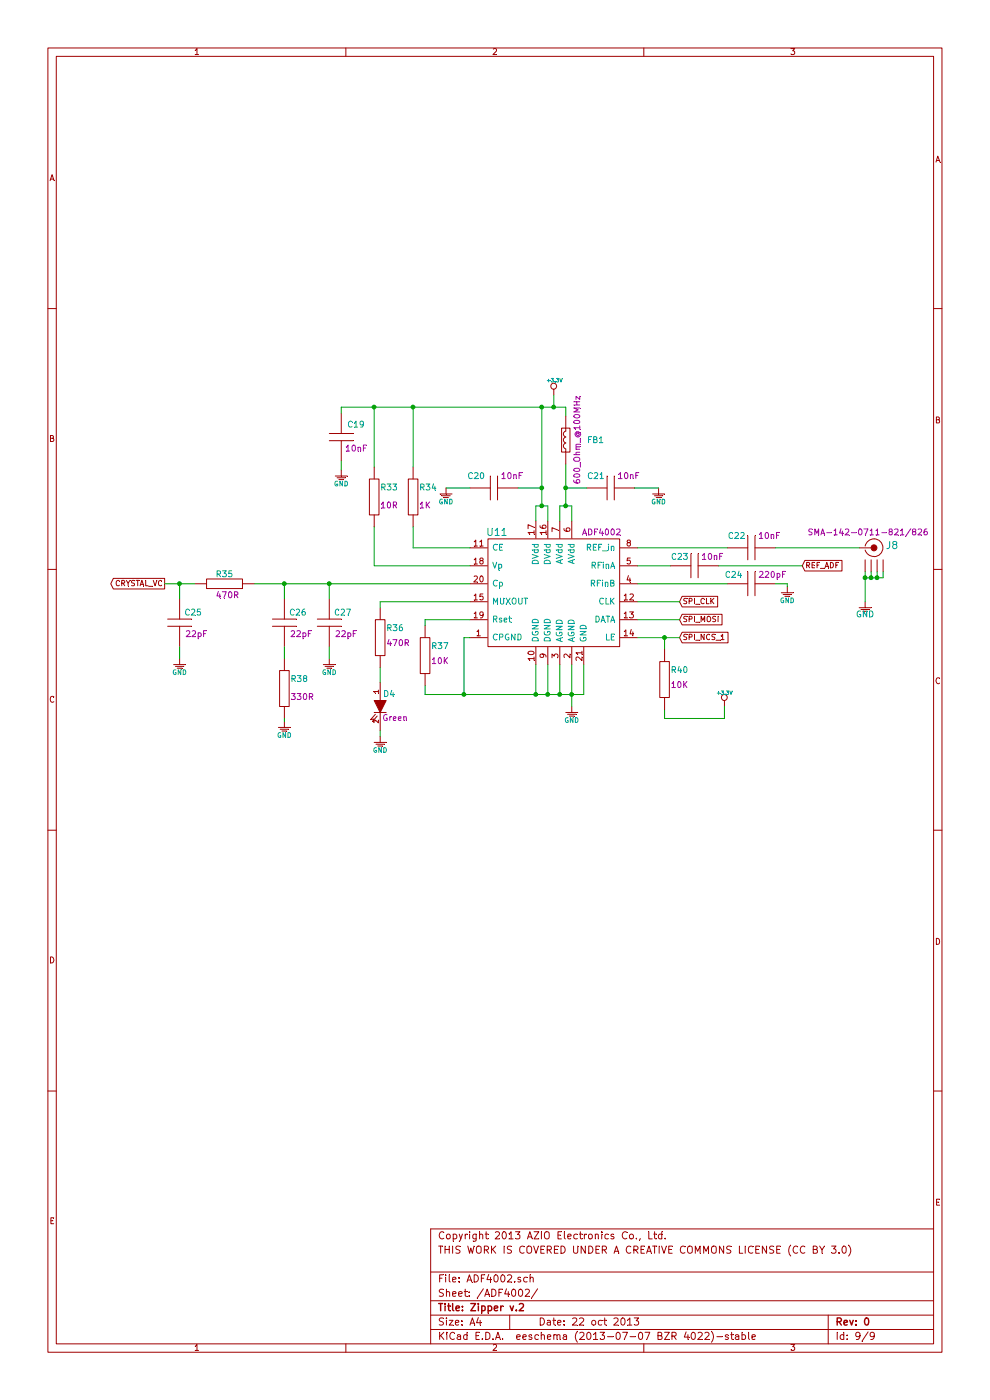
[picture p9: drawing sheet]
EESchema Schematic File Version 2
LIBS:Zipper-cache
LIBS:Zipper-cache
EELAYER 27 0
EELAYER END
$Descr A4 8268 11693 portrait
encoding utf-8
Sheet 9 9
Title "Zipper v.2"
Date "22 oct 2013"
Rev "0"
Comp ""
Comment1 "THIS WORK IS COVERED UNDER A CREATIVE COMMONS LICENSE (CC BY 3.0)"
Comment2 "Copyright 2013 AZIO Electronics Co., Ltd."
Comment3 ""
Comment4 ""
$EndDescr
$Comp
L GND #0128
U 1 1
P 7225 5075
F 0 "#0128" H 7275 5125 60  0001 C CNN
F 1 "GND" H 7225 5015 50  0000 C CNN
F 2 "" H 7225 5075 60  0001 C CNN
F 3 "" H 7225 5075 60  0001 C CNN
	1    7225 5075
	1    0    0    -1  
$EndComp
$Comp
L GND #PWR0129
U 1 1
P 4775 5950
F 0 "#PWR0129" H 4775 6050 40  0001 C CNN
F 1 "GND" H 4775 5880 40  0000 C CNN
F 2 "" H 4775 5950 60  0000 C CNN
F 3 "" H 4775 5950 60  0000 C CNN
	1    4775 5950
	1    0    0    -1  
$EndComp
Text GLabel 6700 4725 2    45   Input ~ 0
REF_ADF
$Comp
L GND #PWR0130
U 1 1
P 6575 4950
F 0 "#PWR0130" H 6575 5050 40  0001 C CNN
F 1 "GND" H 6575 4880 40  0000 C CNN
F 2 "" H 6575 4950 60  0000 C CNN
F 3 "" H 6575 4950 60  0000 C CNN
	1    6575 4950
	1    0    0    -1  
$EndComp
Text GLabel 5675 5025 2    45   Input ~ 0
SPI_CLK
Text GLabel 5675 5175 2    45   Input ~ 0
SPI_MOSI
Text GLabel 5675 5325 2    45   Input ~ 0
SPI_NCS_1
$Comp
L GND #PWR0131
U 1 1
P 5500 4125
F 0 "#PWR0131" H 5500 4225 40  0001 C CNN
F 1 "GND" H 5500 4055 40  0000 C CNN
F 2 "" H 5500 4125 60  0000 C CNN
F 3 "" H 5500 4125 60  0000 C CNN
	1    5500 4125
	1    0    0    -1  
$EndComp
$Comp
L GND #PWR0132
U 1 1
P 3725 4125
F 0 "#PWR0132" H 3725 4225 40  0001 C CNN
F 1 "GND" H 3725 4055 40  0000 C CNN
F 2 "" H 3725 4125 60  0000 C CNN
F 3 "" H 3725 4125 60  0000 C CNN
	1    3725 4125
	-1   0    0    -1  
$EndComp
$Comp
L +3.3V #PWR0133
U 1 1
P 4625 3300
F 0 "#PWR0133" H 4625 3440 20  0001 C CNN
F 1 "+3.3V" H 4630 3420 30  0000 C CNN
F 2 "" H 4625 3300 60  0000 C CNN
F 3 "" H 4625 3300 60  0000 C CNN
	1    4625 3300
	1    0    0    -1  
$EndComp
$Comp
L GND #PWR0134
U 1 1
P 2850 3975
F 0 "#PWR0134" H 2850 4075 40  0001 C CNN
F 1 "GND" H 2850 3905 40  0000 C CNN
F 2 "" H 2850 3975 60  0000 C CNN
F 3 "" H 2850 3975 60  0000 C CNN
	1    2850 3975
	1    0    0    -1  
$EndComp
$Comp
L GND #PWR0135
U 1 1
P 3175 6200
F 0 "#PWR0135" H 3175 6300 40  0001 C CNN
F 1 "GND" H 3175 6130 40  0000 C CNN
F 2 "" H 3175 6200 60  0000 C CNN
F 3 "" H 3175 6200 60  0000 C CNN
	1    3175 6200
	1    0    0    -1  
$EndComp
$Comp
L GND #PWR0136
U 1 1
P 2750 5550
F 0 "#PWR0136" H 2750 5650 40  0001 C CNN
F 1 "GND" H 2750 5480 40  0000 C CNN
F 2 "" H 2750 5550 60  0000 C CNN
F 3 "" H 2750 5550 60  0000 C CNN
	1    2750 5550
	1    0    0    -1  
$EndComp
$Comp
L GND #PWR0137
U 1 1
P 2375 6075
F 0 "#PWR0137" H 2375 6175 40  0001 C CNN
F 1 "GND" H 2375 6005 40  0000 C CNN
F 2 "" H 2375 6075 60  0000 C CNN
F 3 "" H 2375 6075 60  0000 C CNN
	1    2375 6075
	1    0    0    -1  
$EndComp
$Comp
L GND #PWR0138
U 1 1
P 1500 5550
F 0 "#PWR0138" H 1500 5650 40  0001 C CNN
F 1 "GND" H 1500 5480 40  0000 C CNN
F 2 "" H 1500 5550 60  0000 C CNN
F 3 "" H 1500 5550 60  0000 C CNN
	1    1500 5550
	1    0    0    -1  
$EndComp
$Comp
L 22PF_0402 C25
U 1 1
P 1500 5200
F 0 "C25" H 1540 5280 50  0000 L CNN
F 1 "22PF_0402" H 1700 5250 50  0001 L CNN
F 2 "C_SM0402" H 1450 5200 60  0001 C CNN
F 3 "" H 1500 5200 60  0000 C CNN
F 4 "CAP, CER, 22PF, 50V, 5%, NP0, 0402," H 2050 5800 60  0001 C CNN "Description"
F 5 "C1005C0G1H220J050BA" H 1950 5700 60  0001 C CNN "Manufacturer Part Number"
F 6 "TDK Corporation" H 1850 5600 60  0001 C CNN "Manufacturer"
F 7 "DigiKey" H 1650 5400 60  0001 C CNN "Vendor"
F 8 "445-1239-1-ND" H 1750 5500 60  0001 C CNN "Vendor Part Number"
F 9 "22pF" H 1640 5100 50  0000 C CNN "Component Value"
	1    1500 5200
	1    0    0    -1  
$EndComp
Text GLabel 1375 4875 0    45   Output ~ 0
CRYSTAL_VC
$Comp
L +3.3V #PWR0139
U 1 1
P 6050 5900
F 0 "#PWR0139" H 6050 6040 20  0001 C CNN
F 1 "+3.3V" H 6050 6010 30  0000 C CNN
F 2 "" H 6050 5900 60  0000 C CNN
F 3 "" H 6050 5900 60  0000 C CNN
	1    6050 5900
	1    0    0    -1  
$EndComp
$Comp
L 22PF_0402 C26
U 1 1
P 2375 5200
F 0 "C26" H 2415 5280 50  0000 L CNN
F 1 "22PF_0402" H 2575 5250 50  0001 L CNN
F 2 "C_SM0402" H 2325 5200 60  0001 C CNN
F 3 "" H 2375 5200 60  0000 C CNN
F 4 "CAP, CER, 22PF, 50V, 5%, NP0, 0402," H 2925 5800 60  0001 C CNN "Description"
F 5 "C1005C0G1H220J050BA" H 2825 5700 60  0001 C CNN "Manufacturer Part Number"
F 6 "TDK Corporation" H 2725 5600 60  0001 C CNN "Manufacturer"
F 7 "DigiKey" H 2525 5400 60  0001 C CNN "Vendor"
F 8 "445-1239-1-ND" H 2625 5500 60  0001 C CNN "Vendor Part Number"
F 9 "22pF" H 2515 5100 50  0000 C CNN "Component Value"
	1    2375 5200
	1    0    0    -1  
$EndComp
$Comp
L 22PF_0402 C27
U 1 1
P 2750 5200
F 0 "C27" H 2790 5280 50  0000 L CNN
F 1 "22PF_0402" H 2950 5250 50  0001 L CNN
F 2 "C_SM0402" H 2700 5200 60  0001 C CNN
F 3 "" H 2750 5200 60  0000 C CNN
F 4 "CAP, CER, 22PF, 50V, 5%, NP0, 0402," H 3300 5800 60  0001 C CNN "Description"
F 5 "C1005C0G1H220J050BA" H 3200 5700 60  0001 C CNN "Manufacturer Part Number"
F 6 "TDK Corporation" H 3100 5600 60  0001 C CNN "Manufacturer"
F 7 "DigiKey" H 2900 5400 60  0001 C CNN "Vendor"
F 8 "445-1239-1-ND" H 3000 5500 60  0001 C CNN "Vendor Part Number"
F 9 "22pF" H 2890 5100 50  0000 C CNN "Component Value"
	1    2750 5200
	1    0    0    -1  
$EndComp
$Comp
L 10NF_0402 C19
U 1 1
P 2850 3650
F 0 "C19" H 2900 3750 50  0000 L CNN
F 1 "10NF_0402" H 3050 3700 50  0001 L CNN
F 2 "C_SM0402" H 2800 3650 60  0001 C CNN
F 3 "" H 2850 3650 60  0000 C CNN
F 4 "CAP, CER, 10000PF, 16V, 10%, X7R, 0402," H 3400 4250 60  0001 C CNN "Description"
F 5 "CC0402KRX7R7BB103" H 3300 4150 60  0001 C CNN "Manufacturer Part Number"
F 6 "Yageo" H 3200 4050 60  0001 C CNN "Manufacturer"
F 7 "DigiKey" H 3000 3850 60  0001 C CNN "Vendor"
F 8 "311-1042-1-ND" H 3100 3950 60  0001 C CNN "Vendor Part Number"
F 9 "10nF" H 2975 3550 50  0000 C CNN "Component Value"
	1    2850 3650
	1    0    0    -1  
$EndComp
$Comp
L 10NF_0402 C20
U 1 1
P 4125 4075
F 0 "C20" V 4225 4150 50  0000 L CNN
F 1 "10NF_0402" H 4325 4125 50  0001 L CNN
F 2 "C_SM0402" H 4075 4075 60  0001 C CNN
F 3 "" H 4125 4075 60  0000 C CNN
F 4 "CAP, CER, 10000PF, 16V, 10%, X7R, 0402," H 4675 4675 60  0001 C CNN "Description"
F 5 "CC0402KRX7R7BB103" H 4575 4575 60  0001 C CNN "Manufacturer Part Number"
F 6 "Yageo" H 4475 4475 60  0001 C CNN "Manufacturer"
F 7 "DigiKey" H 4275 4275 60  0001 C CNN "Vendor"
F 8 "311-1042-1-ND" H 4375 4375 60  0001 C CNN "Vendor Part Number"
F 9 "10nF" V 4225 3925 50  0000 C CNN "Component Value"
	1    4125 4075
	0    -1   -1   0   
$EndComp
$Comp
L 10NF_0402 C21
U 1 1
P 5100 4075
F 0 "C21" V 5200 4125 50  0000 L CNN
F 1 "10NF_0402" H 5300 4125 50  0001 L CNN
F 2 "C_SM0402" H 5050 4075 60  0001 C CNN
F 3 "" H 5100 4075 60  0000 C CNN
F 4 "CAP, CER, 10000PF, 16V, 10%, X7R, 0402," H 5650 4675 60  0001 C CNN "Description"
F 5 "CC0402KRX7R7BB103" H 5550 4575 60  0001 C CNN "Manufacturer Part Number"
F 6 "Yageo" H 5450 4475 60  0001 C CNN "Manufacturer"
F 7 "DigiKey" H 5250 4275 60  0001 C CNN "Vendor"
F 8 "311-1042-1-ND" H 5350 4375 60  0001 C CNN "Vendor Part Number"
F 9 "10nF" V 5200 3925 50  0000 C CNN "Component Value"
	1    5100 4075
	0    -1   -1   0   
$EndComp
$Comp
L 10NF_0402 C22
U 1 1
P 6275 4575
F 0 "C22" V 6375 4625 50  0000 L CNN
F 1 "10NF_0402" H 6475 4625 50  0001 L CNN
F 2 "C_SM0402" H 6225 4575 60  0001 C CNN
F 3 "" H 6275 4575 60  0000 C CNN
F 4 "CAP, CER, 10000PF, 16V, 10%, X7R, 0402," H 6825 5175 60  0001 C CNN "Description"
F 5 "CC0402KRX7R7BB103" H 6725 5075 60  0001 C CNN "Manufacturer Part Number"
F 6 "Yageo" H 6625 4975 60  0001 C CNN "Manufacturer"
F 7 "DigiKey" H 6425 4775 60  0001 C CNN "Vendor"
F 8 "311-1042-1-ND" H 6525 4875 60  0001 C CNN "Vendor Part Number"
F 9 "10nF" V 6375 4425 50  0000 C CNN "Component Value"
	1    6275 4575
	0    -1   -1   0   
$EndComp
$Comp
L 10NF_0402 C23
U 1 1
P 5800 4725
F 0 "C23" V 5875 4775 50  0000 L CNN
F 1 "10NF_0402" H 6000 4775 50  0001 L CNN
F 2 "C_SM0402" H 5750 4725 60  0001 C CNN
F 3 "" H 5800 4725 60  0000 C CNN
F 4 "CAP, CER, 10000PF, 16V, 10%, X7R, 0402," H 6350 5325 60  0001 C CNN "Description"
F 5 "CC0402KRX7R7BB103" H 6250 5225 60  0001 C CNN "Manufacturer Part Number"
F 6 "Yageo" H 6150 5125 60  0001 C CNN "Manufacturer"
F 7 "DigiKey" H 5950 4925 60  0001 C CNN "Vendor"
F 8 "311-1042-1-ND" H 6050 5025 60  0001 C CNN "Vendor Part Number"
F 9 "10nF" V 5875 4575 50  0000 C CNN "Component Value"
	1    5800 4725
	0    -1   -1   0   
$EndComp
$Comp
L 220PF_0402 C24
U 1 1
P 6275 4875
F 0 "C24" V 6350 4950 50  0000 L CNN
F 1 "220PF_0402" H 6475 4925 50  0001 L CNN
F 2 "C_SM0402" H 6225 4875 60  0001 C CNN
F 3 "" H 6275 4875 60  0000 C CNN
F 4 "CAP, CER, 220PF, 50V, 5%, NP0, 0402," H 6825 5475 60  0001 C CNN "Description"
F 5 "C1005C0G1H221J050BA" H 6725 5375 60  0001 C CNN "Manufacturer Part Number"
F 6 "TDK Corporation" H 6625 5275 60  0001 C CNN "Manufacturer"
F 7 "DigiKey" H 6425 5075 60  0001 C CNN "Vendor"
F 8 "445-1251-1-ND" H 6525 5175 60  0001 C CNN "Vendor Part Number"
F 9 "220pF" V 6350 4700 50  0000 C CNN "Component Value"
	1    6275 4875
	0    -1   -1   0   
$EndComp
$Comp
L LED D4
U 1 1
P 3175 5900
F 0 "D4" V 3075 5975 50  0000 C CNN
F 1 "LED" H 3175 5800 50  0001 C CNN
F 2 "LD_0603" H 3175 5900 60  0001 C CNN
F 3 "" H 3175 5900 60  0000 C CNN
F 4 "LED, 570NM, GREEN, DIFF, 0603, SMD," H 3275 6100 60  0001 C CNN "Description"
F 5 "HSMG-C190" H 3375 6200 60  0001 C CNN "Manufacturer Part Number"
F 6 "Avago Technologies US Inc." H 3475 6300 60  0001 C CNN "Manufacturer"
F 7 "DigiKey" H 3575 6400 60  0001 C CNN "Vendor"
F 8 "516-1425-1-ND" H 3675 6500 60  0001 C CNN "Vendor Part Number"
F 9 "Green" V 3275 6025 50  0000 C CNN "Component Value"
	1    3175 5900
	0    1    1    0   
$EndComp
$Comp
L SMA J8
U 1 1
P 7325 4875
F 0 "J8" H 7450 5190 60  0000 C CNN
F 1 "SMA" H 7515 5115 60  0001 C CNN
F 2 "SMA_vert" H 7325 4875 60  0001 C CNN
F 3 "" H 7325 4875 60  0000 C CNN
F 4 "CONN, SMA, JACK, STR, 50 OHM, PCB," H 7550 5290 60  0001 C CNN "Description"
F 5 "5-1814832-1" H 7650 5390 60  0001 C CNN "Manufacturer Part Number"
F 6 "TE Connectivity" H 7750 5490 60  0001 C CNN "Manufacturer"
F 7 "DigiKey" H 7850 5590 60  0001 C CNN "Vendor"
F 8 "A97594-ND" H 7950 5690 60  0001 C CNN "Vendor Part Number"
F 9 "SMA-142-0711-821/826" H 7250 5300 50  0000 C CNN "Component Value"
	1    7325 4875
	1    0    0    -1  
$EndComp
$Comp
L ADF4002 U11
U 1 1
P 4625 4950
F 0 "U11" H 4150 5450 60  0000 C CNN
F 1 "ADF4002" H 5025 5450 60  0001 C CNN
F 2 "QFN20" H 4625 4950 60  0001 C CNN
F 3 "~" H 4625 4950 60  0000 C CNN
F 4 "IC, PLL FREQUENCY SYNTH, 20-LFCSP," H 4250 5550 60  0001 C CNN "Description"
F 5 "ADF4002BCPZ" H 4350 5650 60  0001 C CNN "Manufacturer Part Number"
F 6 "Analog Devices Inc" H 4450 5750 60  0001 C CNN "Manufacturer"
F 7 "Digi-Key" H 4550 5850 60  0001 C CNN "Vendor"
F 8 "ADF4002BCPZ-ND" H 4650 5950 60  0001 C CNN "Vendor Part Number"
F 9 "ADF4002" H 5025 5450 50  0000 C CNN "Component Value"
	1    4625 4950
	1    0    0    -1  
$EndComp
$Comp
L 10R_0402 R33
U 1 1
P 3125 4150
F 0 "R33" H 3250 4225 50  0000 C CNN
F 1 "10R_0402" V 2950 4125 50  0001 C CNN
F 2 "R_SM0402" V 2875 4150 60  0001 C CNN
F 3 "" H 3125 4150 60  0000 C CNN
F 4 "RES, 10 OHM, 1/16W, 5%, 0402, SMD," V 3705 4650 60  0001 C CNN "Description"
F 5 "RC0402JR-0710RL" V 3605 4550 60  0001 C CNN "Manufacturer Part Number"
F 6 "Yageo" V 3505 4450 60  0001 C CNN "Manufacturer"
F 7 "Digi-Key" V 3305 4250 60  0001 C CNN "Vendor"
F 8 "RC0402JR-0710RL" V 3405 4350 60  0001 C CNN "Vendor Part Number"
F 9 "10R" H 3250 4075 50  0000 C CNN "Component Value"
	1    3125 4150
	1    0    0    -1  
$EndComp
$Comp
L 330R_0402 R38
U 1 1
P 2375 5750
F 0 "R38" H 2500 5825 50  0000 C CNN
F 1 "330R_0402" V 2200 5725 50  0001 C CNN
F 2 "R_SM0402" V 2075 5725 60  0001 C CNN
F 3 "" H 2375 5750 60  0000 C CNN
F 4 "RES, 330 OHM, 1/16W, 5%, 0402, SMD," V 2955 6250 60  0001 C CNN "Description"
F 5 "RC0402JR-07330RL" V 2855 6150 60  0001 C CNN "Manufacturer Part Number"
F 6 "Yageo" V 2755 6050 60  0001 C CNN "Manufacturer"
F 7 "Digi-Key" V 2555 5850 60  0001 C CNN "Vendor"
F 8 "311-330JRCT-ND" V 2655 5950 60  0001 C CNN "Vendor Part Number"
F 9 "330R" H 2525 5675 50  0000 C CNN "Component Value"
	1    2375 5750
	1    0    0    -1  
$EndComp
$Comp
L 470R_0402 R35
U 1 1
P 1875 4875
F 0 "R35" V 1800 4875 50  0000 C CNN
F 1 "470R_0402" V 1700 4850 50  0001 C CNN
F 2 "R_SM0402" V 1625 4850 60  0001 C CNN
F 3 "" H 1875 4875 60  0000 C CNN
F 4 "RES, 470 OHM, 1/16W, .5%, 0402 SMD," V 2455 5375 60  0001 C CNN "Description"
F 5 "ERA-2AED471X" V 2355 5275 60  0001 C CNN "Manufacturer Part Number"
F 6 "Panasonic Electronic Components" V 2255 5175 60  0001 C CNN "Manufacturer"
F 7 "Digi-Key" V 2055 4975 60  0001 C CNN "Vendor"
F 8 "P470DECT-ND" V 2155 5075 60  0001 C CNN "Vendor Part Number"
F 9 "470R" V 1975 4900 50  0000 C CNN "Component Value"
	1    1875 4875
	0    1    1    0   
$EndComp
$Comp
L 470R_0402 R36
U 1 1
P 3175 5325
F 0 "R36" H 3300 5400 50  0000 C CNN
F 1 "470R_0402" V 3000 5300 50  0001 C CNN
F 2 "R_SM0402" V 2925 5300 60  0001 C CNN
F 3 "" H 3175 5325 60  0000 C CNN
F 4 "RES, 470 OHM, 1/16W, .5%, 0402 SMD," V 3755 5825 60  0001 C CNN "Description"
F 5 "ERA-2AED471X" V 3655 5725 60  0001 C CNN "Manufacturer Part Number"
F 6 "Panasonic Electronic Components" V 3555 5625 60  0001 C CNN "Manufacturer"
F 7 "Digi-Key" V 3355 5425 60  0001 C CNN "Vendor"
F 8 "P470DECT-ND" V 3455 5525 60  0001 C CNN "Vendor Part Number"
F 9 "470R" H 3325 5275 50  0000 C CNN "Component Value"
	1    3175 5325
	1    0    0    -1  
$EndComp
$Comp
L 1K_0402 R34
U 1 1
P 3450 4150
F 0 "R34" H 3575 4225 50  0000 C CNN
F 1 "1K_0402" V 3275 4125 50  0001 C CNN
F 2 "R_SM0402" V 3200 4125 60  0001 C CNN
F 3 "" H 3450 4150 60  0000 C CNN
F 4 "RES, 1.00K OHM, 1/16W, 1%, 0402 SMD," V 4030 4650 60  0001 C CNN "Description"
F 5 "RC0402FR-071KL" V 3930 4550 60  0001 C CNN "Manufacturer Part Number"
F 6 "Yageo" V 3830 4450 60  0001 C CNN "Manufacturer"
F 7 "Digi-Key" V 3630 4250 60  0001 C CNN "Vendor"
F 8 "311-1.00KLRCT-ND" V 3730 4350 60  0001 C CNN "Vendor Part Number"
F 9 "1K" H 3550 4075 50  0000 C CNN "Component Value"
	1    3450 4150
	1    0    0    -1  
$EndComp
$Comp
L 10K_0402 R37
U 1 1
P 3550 5475
F 0 "R37" H 3675 5550 50  0000 C CNN
F 1 "10K_0402" V 3375 5450 50  0001 C CNN
F 2 "R_SM0402" V 3300 5475 60  0001 C CNN
F 3 "" H 3550 5475 60  0000 C CNN
F 4 "RES, 10K OHM, 1/16W, 5%, 0402, SMD," V 4130 5975 60  0001 C CNN "Description"
F 5 "RC0402JR-0710KL" V 4030 5875 60  0001 C CNN "Manufacturer Part Number"
F 6 "Yageo" V 3930 5775 60  0001 C CNN "Manufacturer"
F 7 "Digi-Key" V 3730 5575 60  0001 C CNN "Vendor"
F 8 "311-10KJRCT-ND" V 3830 5675 60  0001 C CNN "Vendor Part Number"
F 9 "10K" H 3675 5425 50  0000 C CNN "Component Value"
	1    3550 5475
	1    0    0    -1  
$EndComp
Wire Wire Line
	7225 4775 7225 5025
Connection ~ 7325 4825
Wire Wire Line
	7325 4825 7325 4775
Connection ~ 7225 4825
Wire Wire Line
	7225 4825 7375 4825
Wire Wire Line
	7375 4825 7375 4775
Wire Wire Line
	7275 4825 7275 4775
Connection ~ 7275 4825
Wire Wire Line
	4775 5550 4775 5900
Wire Wire Line
	3550 5800 4875 5800
Wire Wire Line
	4675 5800 4675 5550
Wire Wire Line
	4575 5800 4575 5550
Connection ~ 4675 5800
Wire Wire Line
	4475 5800 4475 5550
Connection ~ 4575 5800
Connection ~ 4775 5800
Wire Wire Line
	3875 5800 3875 5325
Wire Wire Line
	3875 5325 3925 5325
Connection ~ 4475 5800
Wire Wire Line
	5325 4575 6075 4575
Wire Wire Line
	5325 4725 5600 4725
Wire Wire Line
	5325 4875 6075 4875
Wire Wire Line
	6575 4875 6575 4900
Wire Wire Line
	5325 5025 5675 5025
Wire Wire Line
	5325 5175 5675 5175
Wire Wire Line
	5325 5325 5675 5325
Wire Wire Line
	4775 4350 4775 4225
Wire Wire Line
	4775 4225 4675 4225
Wire Wire Line
	4675 4225 4675 4350
Wire Wire Line
	4575 4350 4575 4225
Wire Wire Line
	4575 4225 4475 4225
Wire Wire Line
	4475 4225 4475 4350
Wire Wire Line
	5300 4075 5500 4075
Wire Wire Line
	4900 4075 4725 4075
Wire Wire Line
	4725 3875 4725 4225
Connection ~ 4725 4225
Wire Wire Line
	3925 4075 3725 4075
Wire Wire Line
	4325 4075 4525 4075
Wire Wire Line
	4525 3400 4525 4225
Connection ~ 4525 4225
Connection ~ 4525 4075
Connection ~ 4725 4075
Wire Wire Line
	4725 3400 4725 3475
Wire Wire Line
	4625 3300 4625 3400
Connection ~ 4625 3400
Wire Wire Line
	3450 3400 3450 3900
Connection ~ 4525 3400
Wire Wire Line
	3125 3400 3125 3900
Connection ~ 3450 3400
Wire Wire Line
	2850 3400 4725 3400
Wire Wire Line
	3925 4575 3450 4575
Wire Wire Line
	3450 4575 3450 4400
Wire Wire Line
	3925 4725 3125 4725
Wire Wire Line
	3125 4725 3125 4400
Wire Wire Line
	2850 3400 2850 3450
Connection ~ 3125 3400
Wire Wire Line
	2850 3850 2850 3925
Wire Wire Line
	3175 5700 3175 5575
Connection ~ 3875 5800
Wire Wire Line
	3550 5175 3925 5175
Wire Wire Line
	3925 5025 3175 5025
Wire Wire Line
	3175 5025 3175 5075
Wire Wire Line
	3175 6100 3175 6150
Wire Wire Line
	2125 4875 3925 4875
Wire Wire Line
	2750 4875 2750 5000
Wire Wire Line
	2375 5400 2375 5500
Wire Wire Line
	2750 5400 2750 5500
Wire Wire Line
	2375 4875 2375 5000
Connection ~ 2750 4875
Wire Wire Line
	2375 6000 2375 6025
Connection ~ 2375 4875
Wire Wire Line
	1500 4875 1500 5000
Wire Wire Line
	1500 5400 1500 5500
Wire Wire Line
	1375 4875 1625 4875
Wire Wire Line
	6475 4875 6575 4875
Wire Wire Line
	6000 4725 6700 4725
Wire Wire Line
	6475 4575 7175 4575
Connection ~ 1500 4875
Wire Wire Line
	5550 5425 5550 5325
Connection ~ 5550 5325
Wire Wire Line
	6050 5900 6050 6000
Wire Wire Line
	5550 5925 5550 6000
Wire Wire Line
	5550 6000 6050 6000
Wire Wire Line
	4875 5800 4875 5550
$Comp
L 10K_0402 R40
U 1 1
P 5550 5675
F 0 "R40" H 5675 5750 50  0000 C CNN
F 1 "10K_0402" V 5375 5650 50  0001 C CNN
F 2 "R_SM0402" V 5300 5675 60  0001 C CNN
F 3 "" H 5550 5675 60  0000 C CNN
F 4 "RES, 10K OHM, 1/16W, 5%, 0402, SMD," V 6130 6175 60  0001 C CNN "Description"
F 5 "RC0402JR-0710KL" V 6030 6075 60  0001 C CNN "Manufacturer Part Number"
F 6 "Yageo" V 5930 5975 60  0001 C CNN "Manufacturer"
F 7 "Digi-Key" V 5730 5775 60  0001 C CNN "Vendor"
F 8 "311-10KJRCT-ND" V 5830 5875 60  0001 C CNN "Vendor Part Number"
F 9 "10K" H 5675 5625 50  0000 C CNN "Component Value"
	1    5550 5675
	1    0    0    -1  
$EndComp
Wire Wire Line
	3550 5175 3550 5225
Wire Wire Line
	3550 5725 3550 5800
$Comp
L FB_600OHM@100MHZ FB1
U 1 1
P 4725 3675
F 0 "FB1" V 4725 3425 50  0000 C CNN
F 1 "FB_600OHM@100MHZ" H 4775 4025 60  0001 C CNN
F 2 "R_SM0402" H 4725 3925 60  0001 C CNN
F 3 "" H 4725 3675 60  0000 C CNN
F 4 "FERRITE, CHIP, BEAD, 600 OHM, SMD," H 4775 4125 60  0001 C CNN "Description"
F 5 "MMZ1005S601C" H 4775 4225 60  0001 C CNN "Manufacturer Part Number"
F 6 "TDK Corporation" H 4775 4325 60  0001 C CNN "Manufacturer"
F 7 "DigiKey" H 4775 4425 60  0001 C CNN "Vendor"
F 8 "445-2162-1-ND" H 4825 4525 60  0001 C CNN "Vendor Part Number"
F 9 "600_Ohm_@100MHz" H 4725 3575 50  0000 C CNN "Component Value"
	1    4725 3675
	0    -1   -1   0   
$EndComp
$EndSCHEMATC
